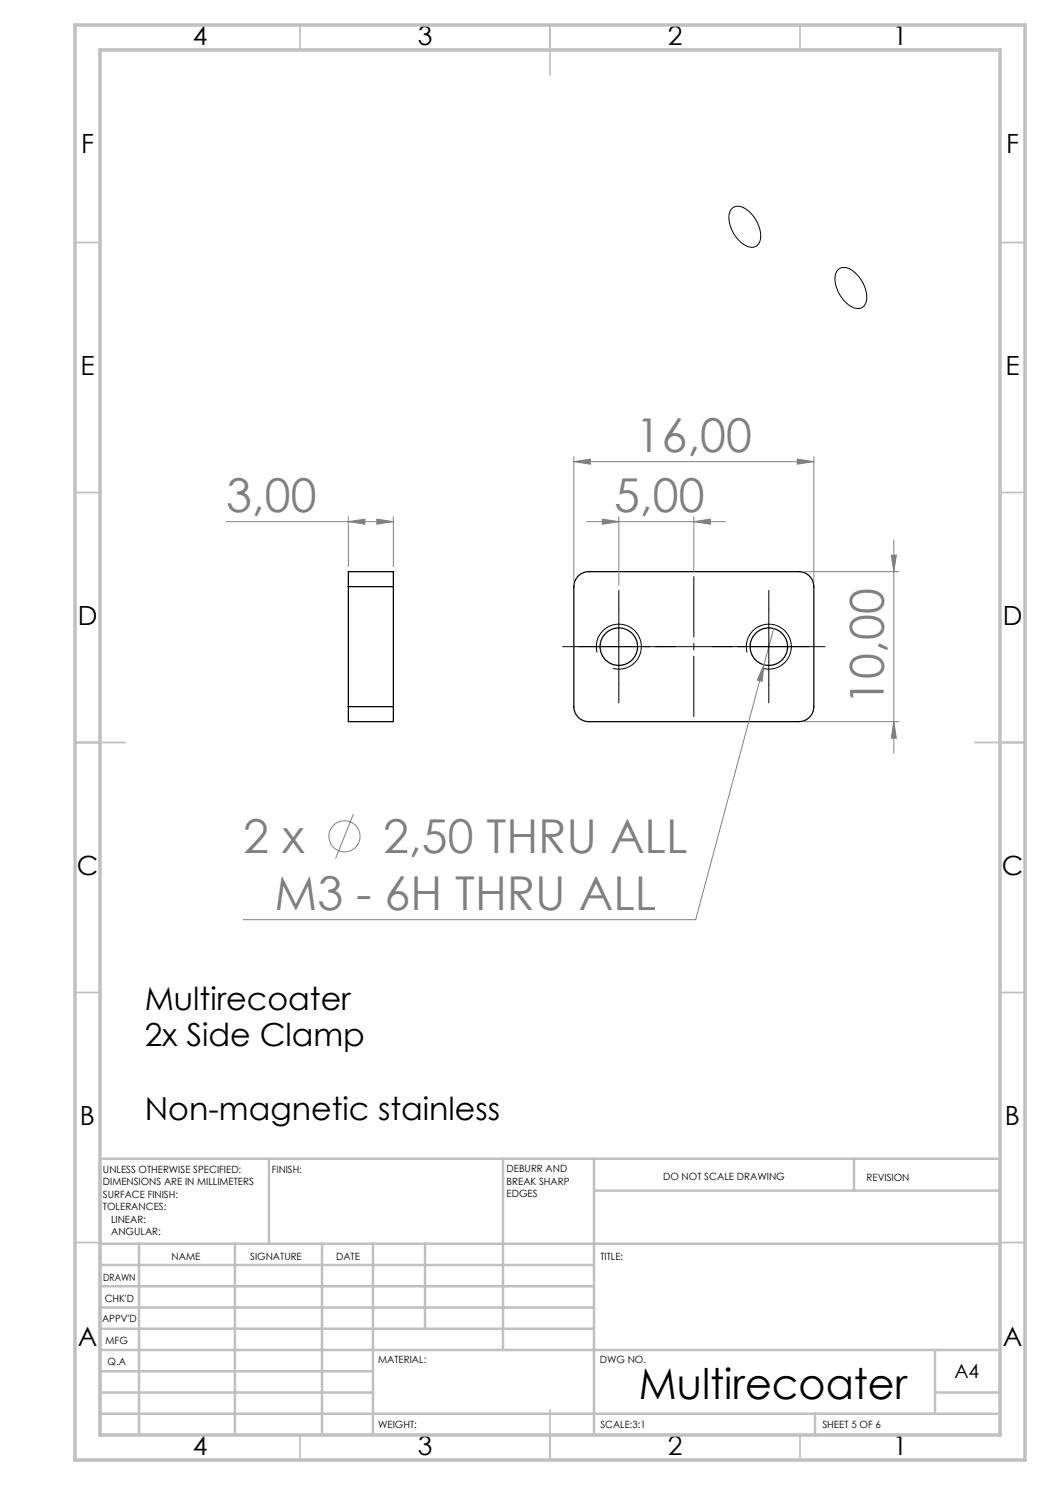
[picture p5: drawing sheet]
<svg xmlns="http://www.w3.org/2000/svg" width="210mm" height="297mm" viewBox="0 0 210 297" stroke-linecap="round" stroke-linejoin="round" font-family="sans-serif">
<g fill="none" stroke="#000" stroke-width=".25">
<path d="M69.7 117.3v-3h9v3M69.7 117.3v24M69.7 117.3h9M78.7 117.3v24M115.8 115.1l.9-.6 1.1-.2h42a3 3 0 0 1 3 3v24a3 3 0 0 1-3 3h-42a3 3 0 0 1-3-3v-24l.3-1.4zM69.7 141.3v3h9v-3M69.7 141.3h9"/>
<circle cx="123.8" cy="129.3" r="3.7"/>
<circle cx="153.8" cy="129.3" r="3.7"/>
</g>
<g fill="none" stroke="#808080" stroke-width=".2">
<path d="M114.8 92.3l3.3-.5v1zM114.8 91.3v25M114.8 92.3h48M159.5 91.8l3.3 .5-3.3 .5zM162.8 91.3v25M45.2 104.3h33.5M69.7 104.3l3.3-.5v1zM69.7 103.3v10M75.4 103.8l3.3 .5-3.3 .5zM78.7 103.3v10M117.4 104.3h27.7M120.5 103.8l3.3 .5-3.3 .5z"/>
<path d="M123.8 103.3v13.8M138.8 104.3l3.3-.5v1zM138.8 103.3v11M160.8 114.3h19M178.3 111h1l-.5 3.3zM178.8 108v42.7M152.8 133l-.4 3.3-1-.3zM154.7 125.7l-15.6 58.2h-90.5M160.8 144.3h19M178.8 144.3l.5 3.3h-1zM70.7 162.8l-3.6 8.9"/>
<circle cx="68.9" cy="167.3" r="3.1"/>
</g>
<path d="M146.3 41.8a2.39 2.39 0 0 1 3.4 .4 6.2 6.2 0 0 1 2.2 6.3 1.93 1.93 0 0 1-3 .5 6.5 6.5 0 0 1-2.9-6.6zM167.6 54a2.39 2.39 0 0 1 3.3 .4 6.2 6.2 0 0 1 2.2 6.3 1.93 1.93 0 0 1-3 .5 6.5 6.5 0 0 1-2.9-6.5zM116.3 129.3h15M119.4 130.5a4.5 4.5 0 0 1 4-5.7 4.5 4.5 0 0 1 4.8 4.9 4.5 4.5 0 0 1-5.6 4M123.8 121.8v15M146.3 129.3h15M149.4 130.5a4.5 4.5 0 0 1 4-5.7 4.5 4.5 0 0 1 4.8 4.9 4.5 4.5 0 0 1-5.6 4M153.8 121.8v15" fill="none" stroke="#000" stroke-width=".2"/>
<path d="M138.8 143.3v-28" fill="none" stroke="#000" stroke-width=".2" stroke-dasharray="15.2 1.3 1.3 1.3" stroke-dashoffset="3.1"/>
<path d="M115.8 129.3h46" fill="none" stroke="#000" stroke-width=".2" stroke-dasharray="15.2 1.3 1.3 1.3" stroke-dashoffset="3.7"/>
<g fill="none" stroke="#c0c0c0" stroke-width=".35">
<path d="M60 5v5M110 5v10M160 5v5M15 48.5h5M200 48.5h5M15 98.5h5M200 98.5h5M15 148.5h10M195 148.5h10M15 198.5h5M200 198.5h5M15 248.5h5"/>
<path d="M200 248.5h5M60 287v5M110 282v10M160 287v5"/>
</g>
<g fill="none" stroke="#c0c0c0" stroke-width=".5">
<path d="M53.8 231.8v17M100.6 231.8v38.2M118.8 231.8v55.2M118.8 238.1h81.2M170.8 231.8v6.3M200 231.8h-180v55.2M20 248.8h180M20 257.3h98.8M20 253h98.8M27.8 248.8v38.2M47 248.8v38.2M64.4 248.8v38.2"/>
<path d="M74.6 248.8v38.2M85 248.8v17M20 265.8h98.8M20 261.5h98.8M20 278.5h54.6M20 274.3h54.6M20 270h180M187 278.5h13M187 270v12.8M20 282.8h180M163 282.8v4.2"/>
</g>
<path d="M15 5h190v287h-190zM20 10h180v277h-180z" fill="none" stroke="#c0c0c0" stroke-width=".7"/>
<path d="M116.3 129.3h-3.8M123.8 121.8v-3.7M123.8 136.8v3.8M131.3 129.3h3.7M146.3 129.3h-3.8M153.8 121.8v-3.7M153.8 136.8v3.8M161.3 129.3h3.7" fill="none" stroke="#000" stroke-width=".2" stroke-dasharray="15.2 1.3 1.3 1.3"/>
<g fill="#808080">
<path d="M152.8 133l-1.4 3 1 .3zM120.5 103.8l3.3 .5-3.3 .5zM138.8 104.3l3.3-.5v1zM69.7 104.3l3.3-.5v1zM75.4 103.8l3.3 .5-3.3 .5z"/>
<path d="M178.3 111h1l-.5 3.3zM178.8 144.3l.5 3.3h-1z"/>
<path d="M114.8 92.3l3.3-.5v1zM159.5 91.8l3.3 .5-3.3 .5z"/>
</g>
<g font-size="9.3" fill="#808080">
<text x="127.1" y="90.3">16,00</text>
<text x="45.2" y="102.3">3,00</text>
<text x="122.8" y="102.3">5,00</text>
<text x="176.7" y="141" transform="rotate(-90 176.7 141)">10,00</text>
<text x="48.6" y="170.7">2 x</text>
<text x="76.6" y="170.7">2,50 THRU ALL</text>
<text x="54.9" y="181.9">M3 - 6H THRU ALL</text>
</g>
<text font-size="8.5" x="127.8" y="279.7">Multirecoater</text>
<g font-size="6.3">
<text x="28.9" y="201.9">Multirecoater</text>
<text x="28.9" y="209.3">2x Side Clamp</text>
<text x="28.9" y="224">Non-magnetic stainless</text>
</g>
<g font-size="5.3">
<text x="38.5" y="8.9">4</text>
<text x="83.5" y="8.9">3</text>
<text x="133.6" y="8.9">2</text>
<text x="178.6" y="8.9">1</text>
<text x="16.2" y="30.7">F</text>
<text x="201.2" y="30.7">F</text>
<text x="16.1" y="74.9">E</text>
<text x="201.1" y="74.9">E</text>
<text x="15.5" y="124.9">D</text>
<text x="200.5" y="124.9">D</text>
<text x="15.4" y="174.9">C</text>
<text x="200.4" y="174.9">C</text>
<text x="16" y="224.9">B</text>
<text x="201" y="224.9">B</text>
<text x="15.5" y="269.2">A</text>
<text x="200.5" y="269.2">A</text>
<text x="38.5" y="290.9">4</text>
<text x="83.5" y="290.9">3</text>
<text x="133.6" y="290.9">2</text>
<text x="178.6" y="290.9">1</text>
</g>
<text font-size="3.9" x="190.9" y="275.5">A4</text>
<g font-size="2">
<text x="20.6" y="234.6">UNLESS OTHERWISE SPECIFIED:</text>
<text x="20.6" y="237.1">DIMENSIONS ARE IN MILLIMETERS</text>
<text x="20.6" y="239.6">SURFACE FINISH:</text>
<text x="54.4" y="234.6">FINISH:</text>
<text x="101.3" y="234.5">DEBURR AND</text>
<text x="101.3" y="237">BREAK SHARP</text>
<text x="101.3" y="239.5">EDGES</text>
<text x="132.6" y="236">DO NOT SCALE DRAWING</text>
<text x="173.3" y="236.2">REVISION</text>
<text x="20.6" y="242.1">TOLERANCES:</text>
<text x="22.2" y="244.6">LINEAR:</text>
<text x="22.2" y="247.1">ANGULAR:</text>
<text x="34.3" y="252">NAME</text>
<text x="50" y="251.9">SIGNATURE</text>
<text x="67.2" y="251.9">DATE</text>
<text x="120.1" y="251.9">TITLE:</text>
<text x="20.6" y="256.1">DRAWN</text>
<text x="20.9" y="260.3">CHK'D</text>
<text x="20.4" y="264.4">APPV'D</text>
<text x="21.1" y="268.8">MFG</text>
<text x="21.5" y="273">Q.A</text>
<text x="75.6" y="272.5">MATERIAL:</text>
<text x="120" y="272.5">DWG NO.</text>
<text x="75.6" y="285.5">WEIGHT:</text>
<text x="120.1" y="285.6">SCALE:3:1</text>
<text x="164.5" y="285.6">SHEET 5 OF 6</text>
</g>
</svg>
